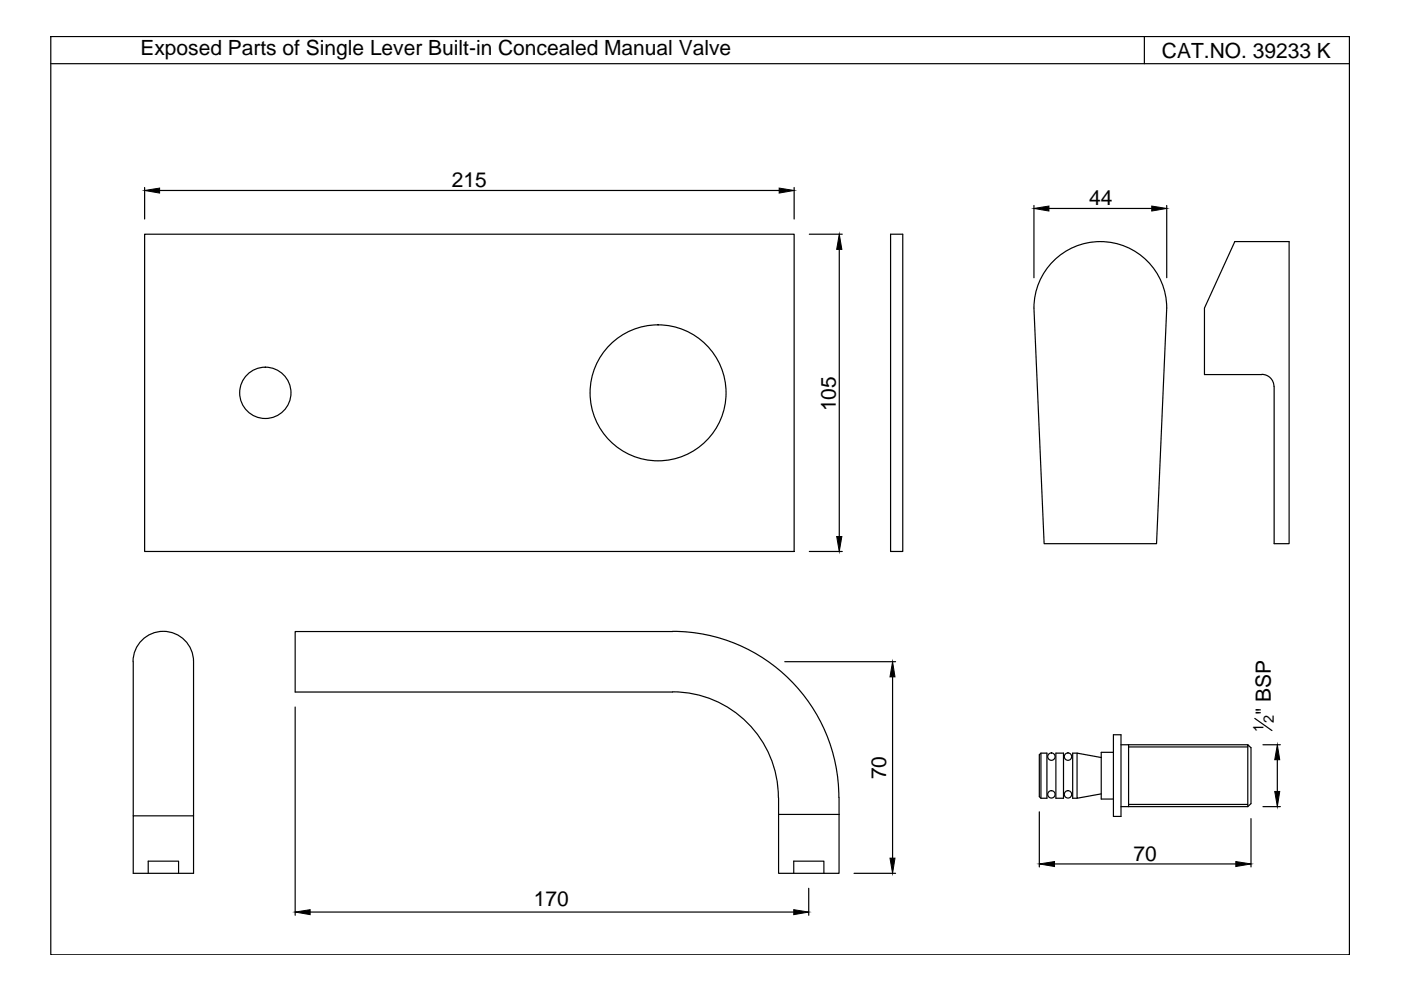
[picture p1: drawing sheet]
<svg xmlns="http://www.w3.org/2000/svg" width="297mm" height="210mm" viewBox="0 0 297 210" stroke-linecap="round" stroke-linejoin="round" font-family="sans-serif">
<!-- layer: 0 -->
<g fill="none" stroke="#000" stroke-width=".25">
<path d="M10.8 7.7h275.3v194.7h-275.3zM10.8 13.5h275.3M242.6 7.7v5.8M30.7 39.8v6.6M168.4 39.8v6.6M30.7 49.7h137.7v67.2h-137.7zM33.8 40.4h131.4M171.6 49.7h7M177.9 52.9v60.8M188.8 49.7h2.6v67.2h-2.6zM219.2 43.6v15.3M222.4 44.2h21.8"/>
<path d="M223.9 54.8a14.1 14.1 0 0 1 15.1-2.4 14.1 14.1 0 0 1 8.4 12.9l-2.2 50h-23.8l-2.2-50a14 14 0 0 1 4.7-10.5zM247.4 43.6v15.3M267.5 79.4a2.56 2.56 0 0 1 2.6 2.5M267.6 79.4h-12.2v-14.1l6.4-14.1h11.5v64.1h-3.2v-33.3M171.6 116.9h7M142.6 133.9a35.2 35.2 0 0 1 35.3 35.2M142.6 133.9h-80v12.8h80M28.3 140.3v32.7M41 140.3a6.4 6.4 0 0 0-6.4-6.4 6.4 6.4 0 0 0-6.4 6.4M41 140.3v32.7M62.6 149.9v44.2M142.6 146.7a22.4 22.4 0 0 1 22.4 22.4"/>
<path d="M166.4 140.3h23.5M189.2 143.5v38.4M220.7 159.7h1.3v9.5h-1.3l-.3-.3v-8.9zM220.7 159.7v9.5M223.9 159.7h1.6v9.5h-1.6zM228.4 159.7h-1v9.5h1M236.1 159.5h-2.6v9.9h2.6M236.1 155.8h1.6v17.3h-1.6zM237.7 157.9h26.9M239.3 158.4h25.3M239.3 157.9v13.1M266 152.3l3.7 2.6"/>
<path d="M267.8 157.9h3.7M28.3 173h12.7v12.2h-12.7zM165.1 172.7v12.5h12.8v-12.5M165.1 172.7h12.8M165.1 169.1v3.6M177.9 169.1v3.6M220.4 172.1v11.7M233.5 160.6l-5.1-.9v9.5l5.1-.9M237.7 171h26.9l.6-.6v-11.9l-.6-.6v13.1M239.3 170.6h25.3M265.2 173.6v10.2M267.8 171h3.7"/>
<path d="M270.8 161.1v6.7M31.4 185.2v-2.6h6.5v2.6M65.8 193.4h102.5M168.3 185.2v-2.6h6.4v2.6M171.5 188.3v5.8M181.1 185.2h8.8M223.6 183.2h38.4"/>
<circle cx="56.3" cy="83.3" r="5.4"/>
<circle cx="139.5" cy="83.3" r="14.4"/>
<circle cx="222.9" cy="168.4" r=".78"/>
<circle cx="222.9" cy="160.4" r=".78"/>
<circle cx="226.4" cy="160.4" r=".78"/>
<circle cx="226.4" cy="168.4" r=".78"/>
</g>
<g fill="#000" stroke="#000" stroke-width=".21">
<path d="M30.7 40.4l3.1-.5v1zM165.2 39.9l3.2 .5-3.2 .5zM177.9 49.7l.6 3.2h-1.1zM219.2 44.2l3.2-.5v1zM244.2 43.7l3.2 .5-3.2 .5zM177.4 113.7h1.1l-.6 3.2zM189.2 140.3l.6 3.2h-1.1zM270.8 157.9l.5 3.2h-1zM270.3 167.8h1l-.5 3.2zM62.6 193.4l3.2-.5v1zM168.3 192.9l3.2 .5-3.2 .5zM188.7 181.9h1.1l-.6 3.3z"/>
<path d="M220.4 183.2l3.2-.5v1zM262 182.7l3.2 .5-3.2 .5z"/>
</g>
<g font-size="4.4">
<text x="29.8" y="11.6">Exposed Parts of Single Lever Built-in Concealed Manual Valve</text>
<text x="246.4" y="12.2">CAT.NO. 39233 K</text>
<text x="95.8" y="39.7">215</text>
<text x="230.9" y="43.6">44</text>
<text x="177.2" y="87.2" transform="rotate(-90 177.2 87.2)">105</text>
<text x="269.5" y="151.6" transform="rotate(-90 269.5 151.6)">&quot; BSP</text>
<text x="187.9" y="165.2" transform="rotate(-90 187.9 165.2)">70</text>
<text x="240.3" y="182.5">70</text>
<text x="113.2" y="192.1">170</text>
</g>
<g font-size="3.1">
<text x="267.9" y="155.2" transform="rotate(-90 267.9 155.2)">1</text>
<text x="270.1" y="153.3" transform="rotate(-90 270.1 153.3)">2</text>
</g>
</svg>
